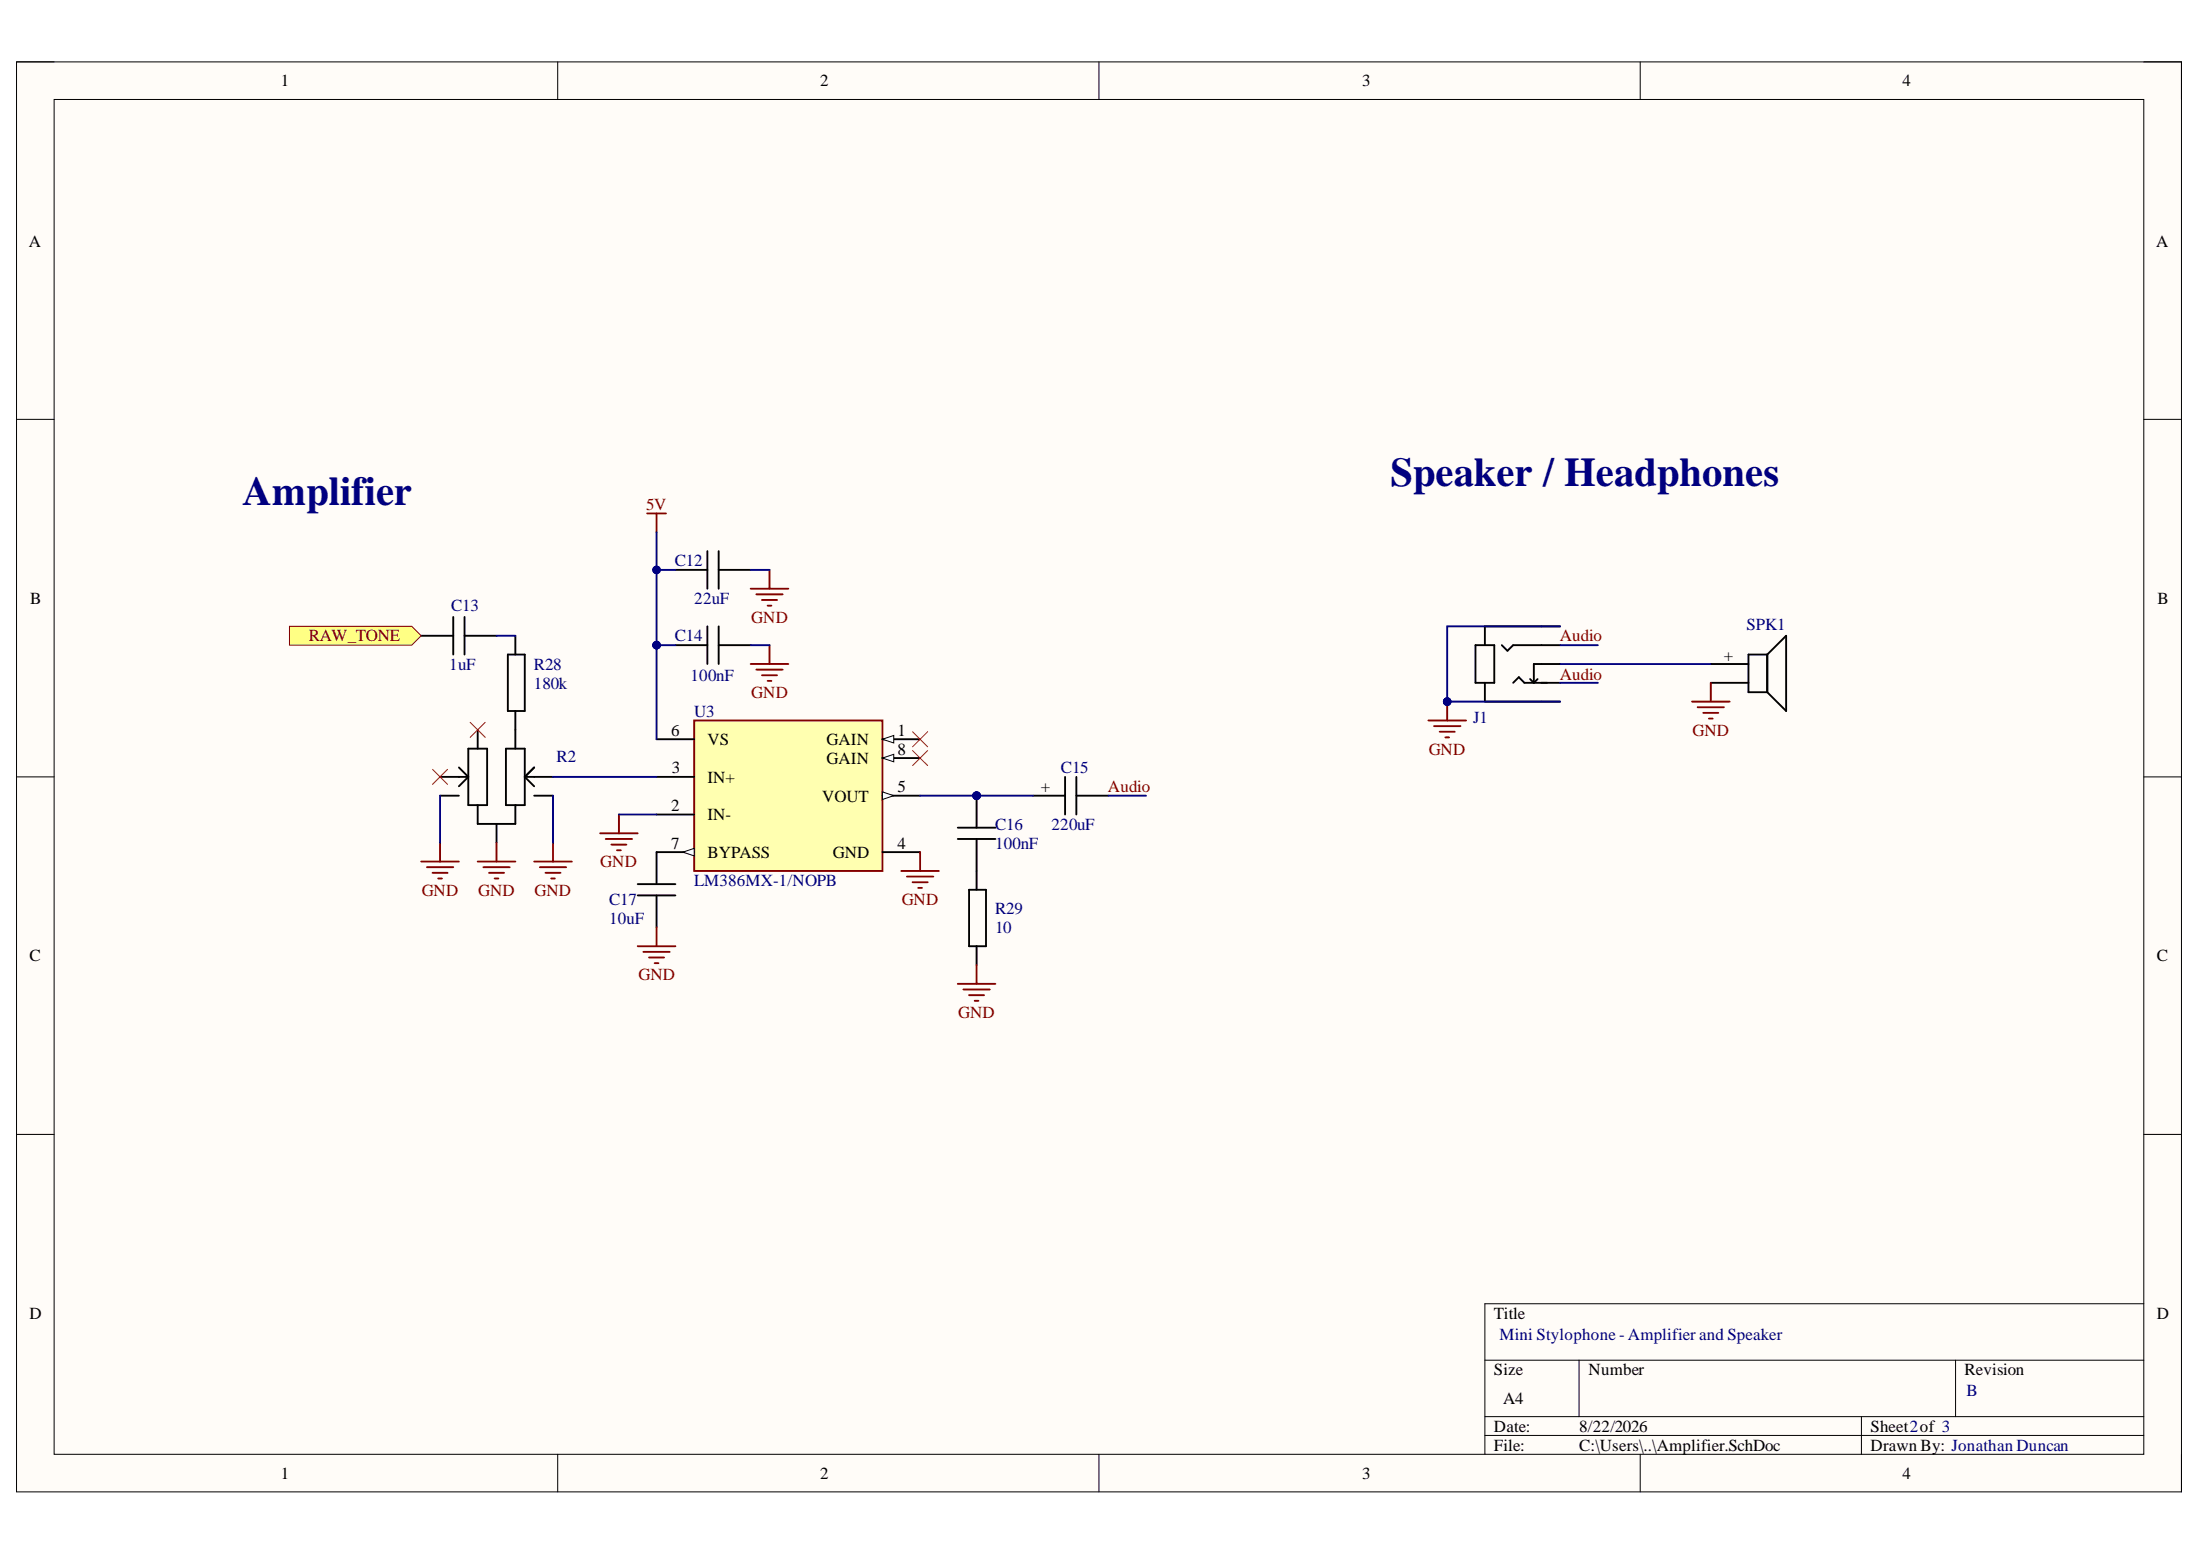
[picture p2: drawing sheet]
<svg xmlns="http://www.w3.org/2000/svg" width="297mm" height="210mm" viewBox="0 0 297 210" stroke-linecap="round" stroke-linejoin="round" font-family="sans-serif">
<path d="M2.2 8.4h292.3v193h-292.3z" fill-rule="evenodd" fill="#fffcf8"/>
<path d="M2.2 8.4h292.3v193h-292.3z" fill="none" stroke="#000" stroke-width=".14"/>
<path d="M7.3 13.4h282.1v182.9h-282.1z" fill-rule="evenodd" fill="#fffcf8"/>
<g fill="none" stroke="#000" stroke-width=".14">
<path d="M2.2 8.3h5.1M7.3 13.4h282.1v182.9h-282.1zM75.3 8.3v5.1M148.4 8.3v5.1M221.5 8.4v5M289.4 8.4h5.1v5M2.2 56.6h5.1M289.4 56.6h5.1M2.2 104.9h5.1M289.4 104.9h5.1M2.2 153.1h5.1M289.4 153.1h5.1"/>
<path d="M289.4 176h-88.9v20.3M75.3 196.3v5.1M148.4 196.3v5.1M200.5 183.6h88.9M200.5 191.2h88.9M200.5 193.8h88.9M213.2 183.6v7.6M221.5 196.3v5.1M251.3 191.2v5.1M264 183.6v7.6M294.5 196.3v5.1"/>
</g>
<path d="M93.7 97.2h25.4v20.4h-25.4z" fill-rule="evenodd" fill="#ffffb0"/>
<path d="M93.7 97.2h25.4v20.4h-25.4z" fill="none" stroke="#800000" stroke-width=".25"/>
<path d="M119.1 99.8h5.1" fill="none" stroke="#000" stroke-width=".25"/>
<path d="M119.1 99.8l1.6-.5v1z" fill="#f8fcff"/>
<path d="M119.1 99.8l1.6-.5v1z" fill="none" stroke="#000" stroke-width=".14"/>
<path d="M119.1 102.3h5.1" fill="none" stroke="#000" stroke-width=".25"/>
<path d="M119.1 102.3l1.6-.5v1z" fill="#f8fcff"/>
<path d="M119.1 102.3l1.6-.5v1z" fill="none" stroke="#000" stroke-width=".14"/>
<path d="M88.6 104.9h5.1M88.6 109.9h5.1M88.6 115h5.1" fill="none" stroke="#000" stroke-width=".25"/>
<path d="M92.2 115l1.5-.5v1z" fill="#f8fcff"/>
<path d="M92.2 115l1.5-.5v1z" fill="none" stroke="#000" stroke-width=".14"/>
<path d="M119.1 107.4h5.1" fill="none" stroke="#000" stroke-width=".25"/>
<path d="M119.1 106.9l1.6 .5-1.6 .5z" fill="#f8fcff"/>
<path d="M119.1 106.9l1.6 .5-1.6 .5z" fill="none" stroke="#000" stroke-width=".14"/>
<g fill="none" stroke="#000" stroke-width=".25">
<path d="M91.2 76.9h4.3M95.5 74.4v5.1M97 76.9h4.4M97 74.4v5.1M56.9 85.8h4.3M61.2 83.3v5.1M62.7 85.8h4.3M62.7 83.3v5.1M68.6 88.4h2.3v7.6h-2.3zM69.6 85.8v2.6M69.6 96v2.5M88.6 99.8h5.1"/>
<path d="M91.2 87.1h4.3M95.5 84.5v5.1M97 84.5v5.1M97 87.1h4.4M231 92.2h5.1M231 89.6h5.1M238.6 88.4h-2.5v5h2.5M238.6 88.4l2.6-2.6v10.2l-2.6-2.6M238.6 88.4v5M86.1 119.3h5.1M88.6 115v4.3M119.1 115h5.1"/>
<path d="M129.3 113.2h5.1M129.3 111.7h5.1M131.9 113.2v6.9M139.5 107.4h4.3M143.8 104.9v5M145.3 107.4h4.3M145.3 104.9v5M86.1 120.9h5.1M88.6 120.9v4.3M130.8 120.1h2.3v7.6h-2.3zM131.9 127.7v2.6"/>
</g>
<g fill="none" stroke="#800000" stroke-width=".25">
<path d="M87.4 69.3h2.5M88.6 69.3v2.5M101.4 79.5h5M103.9 76.9v2.6M101.4 89.6h5M102.1 80.2h3.6M102.1 90.4h3.6M102.9 81h2M102.9 91.2h2M103.6 81.8h.6M103.6 91.9h.6M103.9 87.1v2.5"/>
<path d="M228.4 94.7h5.1M229.2 95.5h3.6M230 96.2h2M230.7 97h.5M231 92.2v2.5M81 112.5h5.1M81.8 113.2h3.5M82.5 114h2.1M83.3 114.8h.5M83.6 109.9v2.6M121.7 117.6h5.1M122.5 118.3h3.5"/>
<path d="M123.2 119.1h2M124 119.9h.5M124.2 115v2.6M86.1 127.7h5.1M86.9 128.5h3.5M87.6 129.2h2.1M88.4 130h.5M88.6 125.2v2.5M129.3 132.8h5.1M130.1 133.6h3.5M130.8 134.3h2.1M131.6 135.1h.5"/>
<path d="M131.9 130.3v2.5"/>
</g>
<path d="M123.2 98.8l2 2M125.2 98.8l-2 2M123.2 101.3l2 2M125.2 101.3l-2 2" fill="none" stroke="#f00" stroke-width=".14"/>
<path d="M39.1 84.5h16.5l1.3 1.3-1.3 1.3h-16.5z" fill-rule="evenodd" fill="#ffff80"/>
<path d="M39.1 84.5h16.5l1.3 1.3-1.3 1.3h-16.5z" fill="none" stroke="#800000" stroke-width=".14"/>
<path d="M199.2 87.1h2.6v5.1h-2.6zM200.5 92.2v2.5h10.1M202.8 87.1l.7 .7 .8-.7h6.3M204.3 92.2l.8-.8 .7 .8h4.8M206.6 91.7l.5 .5M207.6 91.7l-.5 .5M210.6 84.6h-10.1v2.5M210.6 89.6h-3.5v2.6" fill="none" stroke="#000" stroke-width=".25"/>
<path d="M192.9 97.3h5M193.6 98h3.6M194.4 98.8h2M195.1 99.5h.6M195.4 94.7v2.6" fill="none" stroke="#800000" stroke-width=".25"/>
<circle cx="195.4" cy="94.7" r=".51" fill="#000080"/>
<circle cx="195.4" cy="94.7" r=".51" fill="none" stroke="#000080" stroke-width=".14"/>
<g fill="none" stroke="#000" stroke-width=".25">
<path d="M69.6 98.5v2.6M59.4 107.4h2.6M59.4 104.9h3.8M62 103.6l1.2 1.3M63.2 101.1v7.6h2.6v-7.6M63.2 104.9l-1.2 1.2M64.5 108.7v2.5h5.1v-2.5M67 111.2v2.6M68.3 101.1h2.6v7.6h-2.6zM70.9 104.9h3.8M70.9 104.9l1.2 1.2M72.1 107.4h2.6"/>
<path d="M72.1 103.6l-1.2 1.3"/>
</g>
<path d="M58.4 103.8l2 2.1M60.4 103.8l-2 2.1" fill="none" stroke="#f00" stroke-width=".14"/>
<g fill="none" stroke="#800000" stroke-width=".25">
<path d="M56.9 116.3h5.1M57.6 117.1h3.6M58.4 117.8h2M59.2 118.6h.5M59.4 113.8v2.5M64.5 116.3h5.1M65.3 117.1h3.5M66 117.8h2.1M66.8 118.6h.5M67 113.8v2.5M72.1 116.3h5.1M72.9 117.1h3.5"/>
<path d="M73.6 117.8h2.1M74.4 118.6h.5M74.7 113.8v2.5"/>
</g>
<path d="M88.6 87.1h2.6M74.7 104.9h13.9M83.6 109.9h5M124.2 107.4h15.3" fill="none" stroke="#000080" stroke-width=".25"/>
<circle cx="88.6" cy="87.1" r=".51" fill="#000080"/>
<circle cx="88.6" cy="87.1" r=".51" fill="none" stroke="#000080" stroke-width=".14"/>
<path d="M91.2 76.9h-2.6v10.2" fill="none" stroke="#000080" stroke-width=".25"/>
<circle cx="88.6" cy="87.1" r=".51" fill="#000080"/>
<circle cx="88.6" cy="87.1" r=".51" fill="none" stroke="#000080" stroke-width=".14"/>
<circle cx="88.6" cy="76.9" r=".51" fill="#000080"/>
<circle cx="88.6" cy="76.9" r=".51" fill="none" stroke="#000080" stroke-width=".14"/>
<path d="M88.6 71.8v5.1M101.4 76.9h2.5M101.4 87.1h2.5" fill="none" stroke="#000080" stroke-width=".25"/>
<circle cx="88.6" cy="76.9" r=".51" fill="#000080"/>
<circle cx="88.6" cy="76.9" r=".51" fill="none" stroke="#000080" stroke-width=".14"/>
<path d="M88.6 87.1v12.7" fill="none" stroke="#000080" stroke-width=".25"/>
<circle cx="88.6" cy="87.1" r=".51" fill="#000080"/>
<circle cx="88.6" cy="87.1" r=".51" fill="none" stroke="#000080" stroke-width=".14"/>
<path d="M210.6 84.6h-15.2v10.1M210.6 89.6h20.4M210.6 87.1h5.1M210.6 92.2h5.1M149.6 107.4h5.1" fill="none" stroke="#000080" stroke-width=".25"/>
<circle cx="195.4" cy="94.7" r=".51" fill="#000080"/>
<circle cx="195.4" cy="94.7" r=".51" fill="none" stroke="#000080" stroke-width=".14"/>
<path d="M195.4 94.7h15.2" fill="none" stroke="#000080" stroke-width=".25"/>
<circle cx="195.4" cy="94.7" r=".51" fill="#000080"/>
<circle cx="195.4" cy="94.7" r=".51" fill="none" stroke="#000080" stroke-width=".14"/>
<path d="M67 85.8h2.6M59.4 107.4v6.4M74.7 107.4v6.4" fill="none" stroke="#000080" stroke-width=".25"/>
<g font-size="5.5" fill="#000080">
<text x="187.7" y="65.6">Speaker / Headphones</text>
<text x="32.7" y="68.1">Amplifier</text>
</g>
<text font-size="5.3" fill="#000080" x="131.2" y="110.6">PIC1601</text>
<text font-size="3.5" fill="#f00" x="63.9" y="100.5">PIR203</text>
<g font-size="2.3">
<text x="37.9" y="11.7">1</text>
<text x="110.7" y="11.7">2</text>
<text x="183.9" y="11.7">3</text>
<text x="256.9" y="11.7">4</text>
<text x="3.9" y="33.3">A</text>
<text x="291.1" y="33.3">A</text>
<text x="4.1" y="81.5">B</text>
<text x="291.3" y="81.5">B</text>
<text x="232.8" y="89.2">+</text>
<text x="90.6" y="99.3">6</text>
<text x="95.5" y="100.6">VS</text>
<text x="111.6" y="100.6">GAIN</text>
<text x="121.2" y="99.3">1</text>
<text x="121.2" y="101.9">8</text>
<text x="90.7" y="104.4">3</text>
<text x="95.5" y="105.7">IN+</text>
<text x="111.6" y="103.1">GAIN</text>
<text x="121.2" y="106.9">5</text>
<text x="140.5" y="106.9">+</text>
<text x="90.6" y="109.5">2</text>
<text x="95.5" y="110.8">IN-</text>
<text x="111" y="108.2">VOUT</text>
<text x="90.6" y="114.6">7</text>
<text x="95.5" y="115.8">BYPASS</text>
<text x="112.4" y="115.8">GND</text>
<text x="121.2" y="114.6">4</text>
<text x="4" y="129.8">C</text>
<text x="291.2" y="129.8">C</text>
<text x="4" y="178">D</text>
<text x="201.7" y="178">Title</text>
<text x="291.2" y="178">D</text>
<text x="201.7" y="185.7">Size</text>
<text x="214.5" y="185.7">Number</text>
<text x="265.2" y="185.7">Revision</text>
<text x="203" y="189.5">A4</text>
<text x="201.7" y="193.3">Date:</text>
<text x="201.7" y="195.8">File:</text>
<text x="213.2" y="193.3">8/22/2026</text>
<text x="213.2" y="195.8">C:\Users\..\Amplifier.SchDoc</text>
<text x="252.6" y="193.3">Sheet2of 3</text>
<text x="252.6" y="195.8">Drawn By: Jonathan Duncan</text>
<text x="37.9" y="199.6">1</text>
<text x="110.7" y="199.6">2</text>
<text x="183.9" y="199.6">3</text>
<text x="256.9" y="199.6">4</text>
</g>
<g font-size="2.3" fill="#800000">
<text x="87.2" y="68.8">5V</text>
<text x="41.7" y="86.6">RAW_TONE</text>
<text x="101.4" y="84">GND</text>
<text x="210.6" y="86.6">Audio</text>
<text x="101.4" y="94.3">GND</text>
<text x="210.6" y="91.7">Audio</text>
<text x="192.9" y="101.9">GND</text>
<text x="228.5" y="99.3">GND</text>
<text x="149.6" y="106.9">Audio</text>
<text x="81.1" y="117.1">GND</text>
<text x="56.9" y="120.9">GND</text>
<text x="64.6" y="120.9">GND</text>
<text x="72.2" y="120.9">GND</text>
<text x="121.7" y="122.2">GND</text>
<text x="86.2" y="132.3">GND</text>
<text x="129.4" y="137.4">GND</text>
</g>
<g font-size="2.3" fill="#000080">
<text x="91.1" y="76.4">C12</text>
<text x="60.9" y="82.5">C13</text>
<text x="93.7" y="81.5">22uF</text>
<text x="91.1" y="86.6">C14</text>
<text x="235.8" y="85">SPK1</text>
<text x="60.7" y="90.5">1uF</text>
<text x="72.1" y="93">180k</text>
<text x="72.1" y="90.5">R28</text>
<text x="93.2" y="92">100nF</text>
<text x="93.7" y="96.8">U3</text>
<text x="198.9" y="97.6">J1</text>
<text x="75.1" y="102.9">R2</text>
<text x="143.2" y="104.4">C15</text>
<text x="134.4" y="112">C16</text>
<text x="142" y="112">220uF</text>
<text x="93.7" y="119.6">LM386MX-1/NOPB</text>
<text x="134.4" y="114.6">100nF</text>
<text x="82.2" y="124.7">10uF</text>
<text x="82.2" y="122.2">C17</text>
<text x="134.4" y="126">10</text>
<text x="134.4" y="123.4">R29</text>
<text x="202.5" y="180.8">Mini Stylophone - Amplifier and Speaker</text>
<text x="265.5" y="188.4">B</text>
</g>
</svg>
